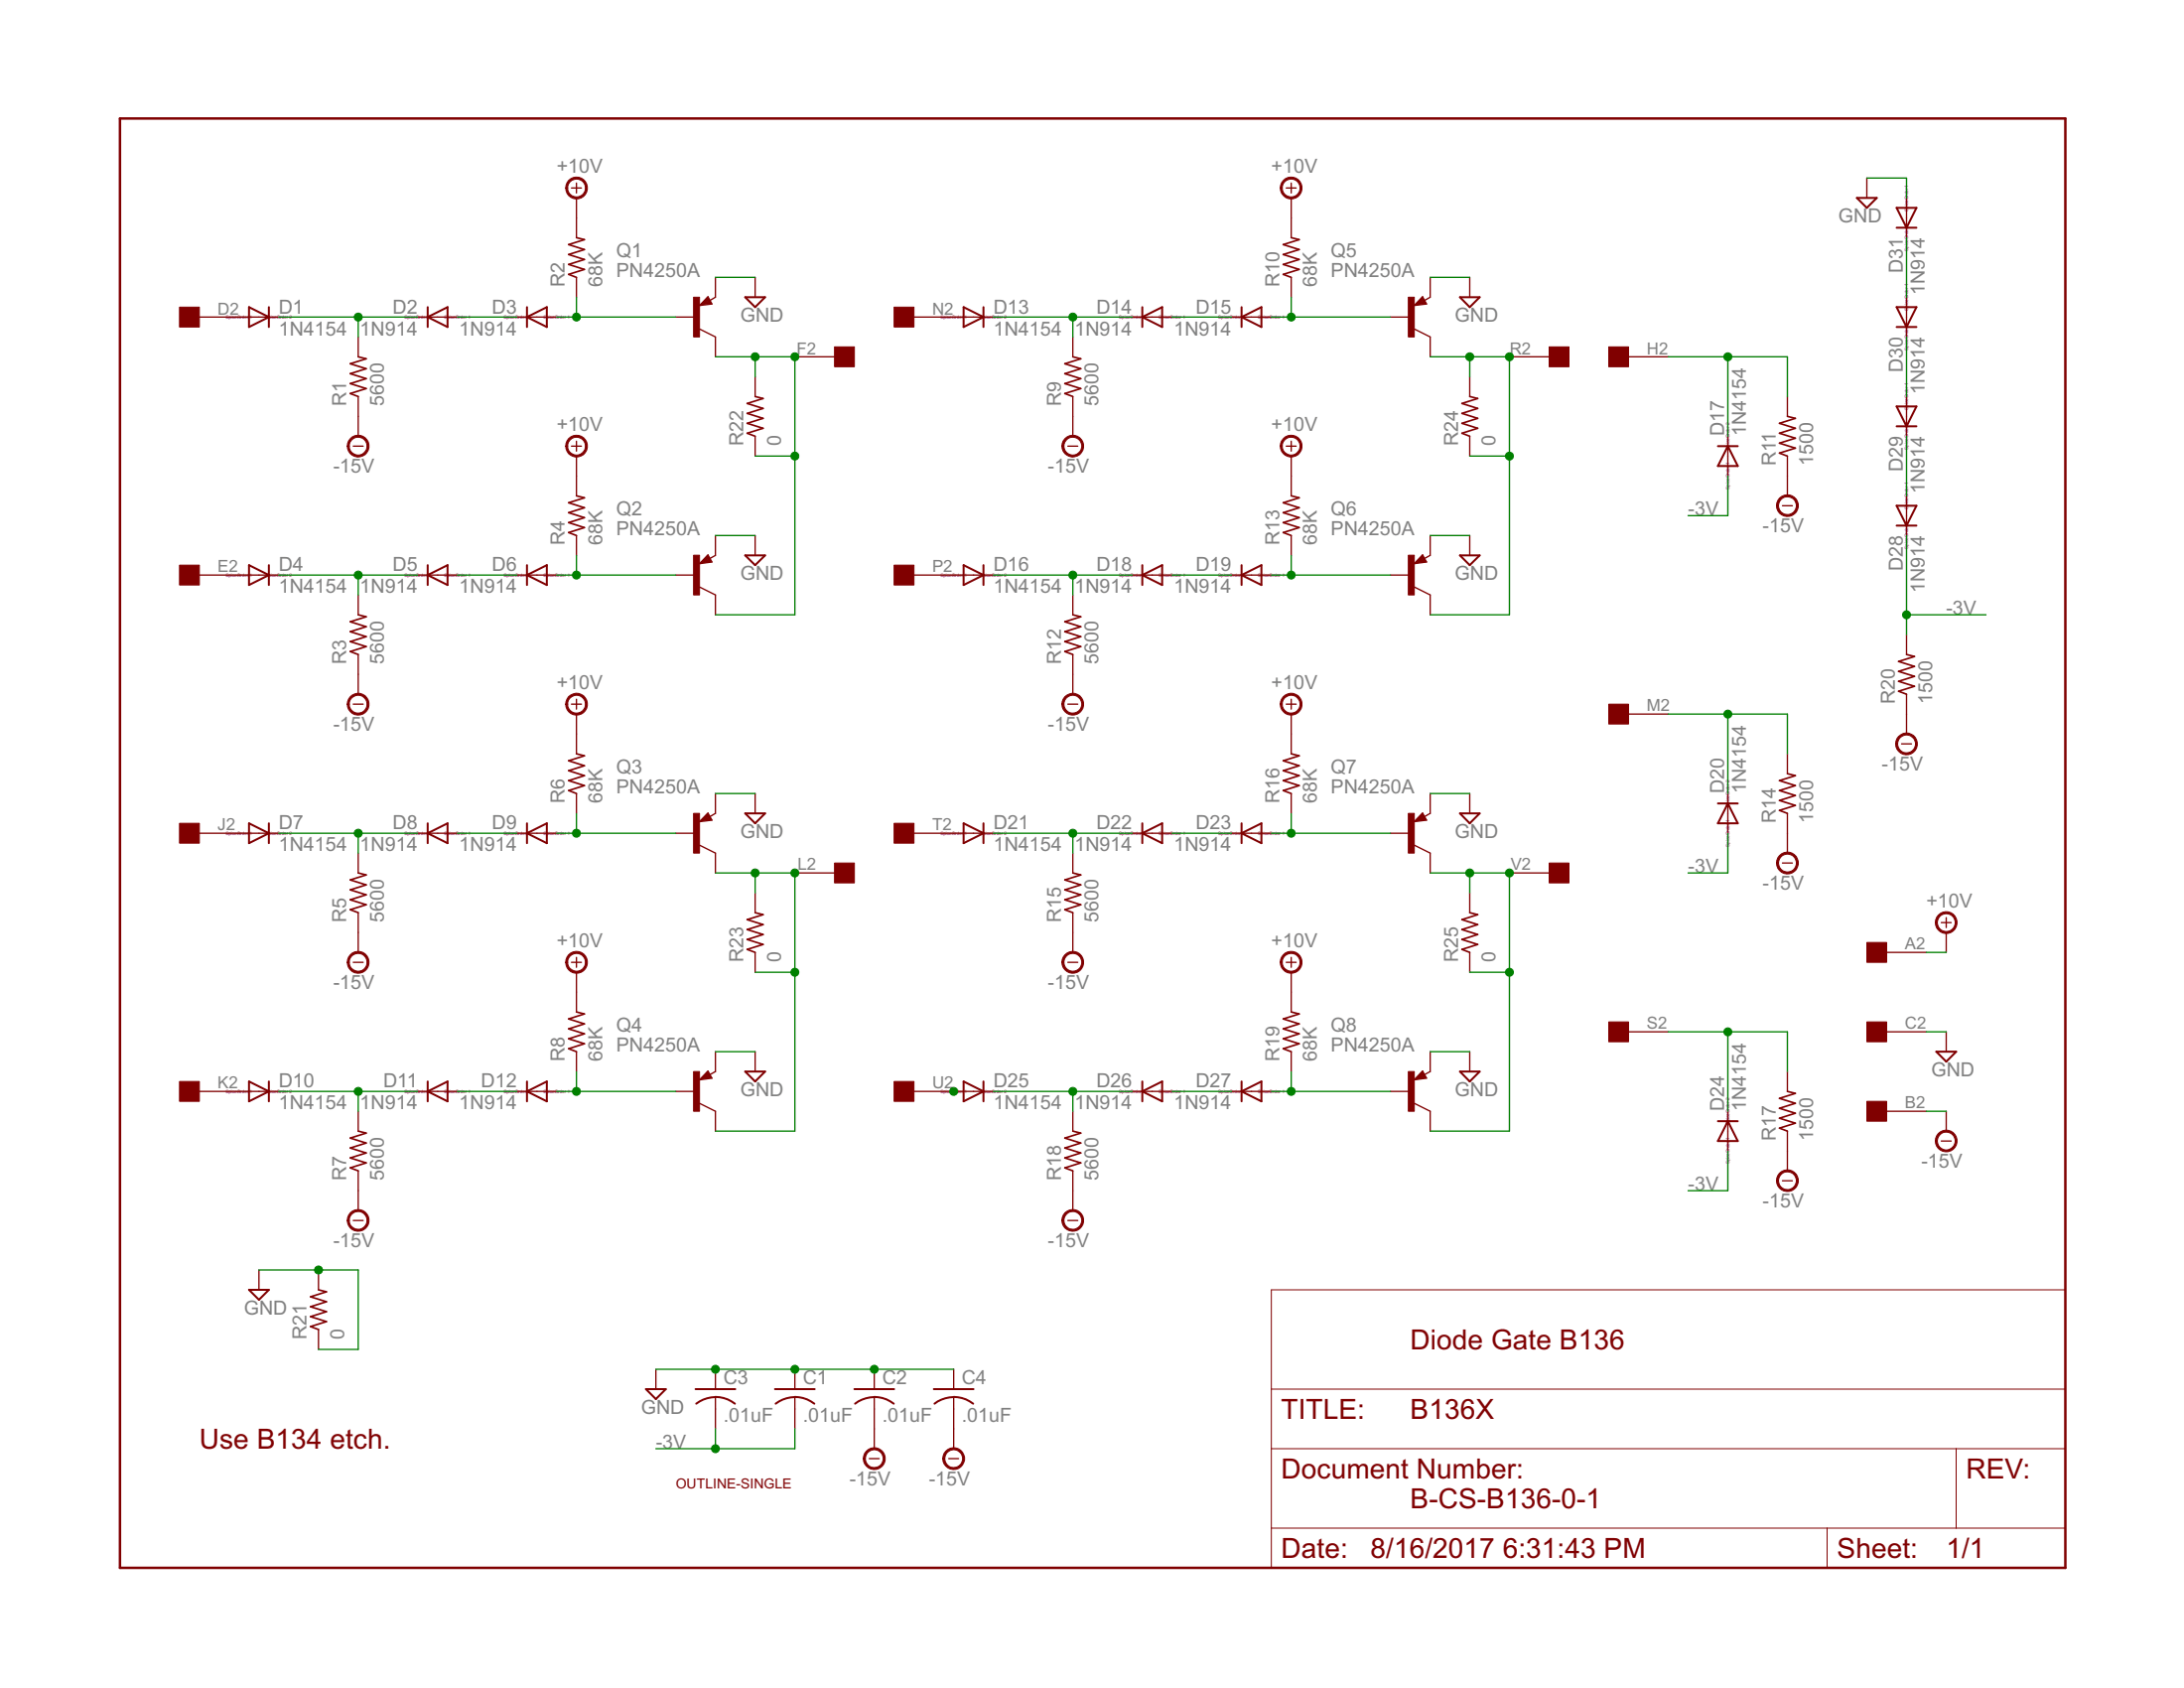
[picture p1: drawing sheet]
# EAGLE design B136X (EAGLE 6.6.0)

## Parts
C1  .01uF  C-US  [C063-025X075]
C2  .01uF  C-US  [C063-025X075]
C3  .01uF  C-US  [C063-025X075]
C4  .01uF  C-US  [C063-025X075]
D1  1N4154  DIODE-DO35-10  [DO35-10]
D2  1N914  DIODE-DO35-10  [DO35-10]
D3  1N914  DIODE-DO35-10  [DO35-10]
D4  1N4154  DIODE-DO35-10  [DO35-10]
D5  1N914  DIODE-DO35-10  [DO35-10]
D6  1N914  DIODE-DO35-10  [DO35-10]
D7  1N4154  DIODE-DO35-10  [DO35-10]
D8  1N914  DIODE-DO35-10  [DO35-10]
D9  1N914  DIODE-DO35-10  [DO35-10]
D10  1N4154  DIODE-DO35-10  [DO35-10]
D11  1N914  DIODE-DO35-10  [DO35-10]
D12  1N914  DIODE-DO35-10  [DO35-10]
D13  1N4154  DIODE-DO35-10  [DO35-10]
D14  1N914  DIODE-DO35-10  [DO35-10]
D15  1N914  DIODE-DO35-10  [DO35-10]
D16  1N4154  DIODE-DO35-10  [DO35-10]
D17  1N4154  DIODE-DO35-10  [DO35-10]
D18  1N914  DIODE-DO35-10  [DO35-10]
D19  1N914  DIODE-DO35-10  [DO35-10]
D20  1N4154  DIODE-DO35-10  [DO35-10]
D21  1N4154  DIODE-DO35-10  [DO35-10]
D22  1N914  DIODE-DO35-10  [DO35-10]
D23  1N914  DIODE-DO35-10  [DO35-10]
D24  1N4154  DIODE-DO35-10  [DO35-10]
D25  1N4154  DIODE-DO35-10  [DO35-10]
D26  1N914  DIODE-DO35-10  [DO35-10]
D27  1N914  DIODE-DO35-10  [DO35-10]
D28  1N914  DIODE-DO35-10  [DO35-10]
D29  1N914  DIODE-DO35-10  [DO35-10]
D30  1N914  DIODE-DO35-10  [DO35-10]
D31  1N914  DIODE-DO35-10  [DO35-10]
Q1  PN4250A  -PNP-TO5  [TO5]
Q2  PN4250A  -PNP-TO5  [TO5]
Q3  PN4250A  -PNP-TO5  [TO5]
Q4  PN4250A  -PNP-TO5  [TO5]
Q5  PN4250A  -PNP-TO5  [TO5]
Q6  PN4250A  -PNP-TO5  [TO5]
Q7  PN4250A  -PNP-TO5  [TO5]
Q8  PN4250A  -PNP-TO5  [TO5]
R1  5600  R-US_0207/10  [0207/10]
R2  68K  R-US_0207/10  [0207/10]
R3  5600  R-US_0207/10  [0207/10]
R4  68K  R-US_0207/10  [0207/10]
R5  5600  R-US_0207/10  [0207/10]
R6  68K  R-US_0207/10  [0207/10]
R7  5600  R-US_0207/10  [0207/10]
R8  68K  R-US_0207/10  [0207/10]
R9  5600  R-US_0207/10  [0207/10]
R10  68K  R-US_0207/10  [0207/10]
R11  1500  R-US_0207/10  [0207/10]
R12  5600  R-US_0207/10  [0207/10]
R13  68K  R-US_0207/10  [0207/10]
R14  1500  R-US_0207/10  [0207/10]
R15  5600  R-US_0207/10  [0207/10]
R16  68K  R-US_0207/10  [0207/10]
R17  1500  R-US_0207/10  [0207/10]
R18  5600  R-US_0207/10  [0207/10]
R19  68K  R-US_0207/10  [0207/10]
R20  1500  R-US_0207/10  [0207/10]
R21  0  R-US_0207/10  [0207/10]
R22  0  R-US_0207/10  [0207/10]
R23  0  R-US_0207/10  [0207/10]
R24  0  R-US_0207/10  [0207/10]
R25  0  R-US_0207/10  [0207/10]
U$1  OUTLINE-SINGLE  [SINGLE]
U$2  EDGE-1  [EDGE-CON1]

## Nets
+10V: R2.2 R4.2 R6.2 R8.2 R10.2 R13.2 R16.2 R19.2 U$2.A2
-3V [Supply]: C1.2 C3.2 D17.A D20.A D24.A D28.C R20.2
-15V: C2.2 C4.2 R1.1 R3.1 R5.1 R7.1 R9.1 R11.1 R12.1 R14.1 R15.1 R17.1 R18.1 R20.1 U$2.B2
GND [Supply]: C1.1 C2.1 C3.1 C4.1 D31.A Q1.1(E) Q2.1(E) Q3.1(E) Q4.1(E) Q5.1(E) Q6.1(E) Q7.1(E) Q8.1(E) R21.1 R21.2 U$2.C2
N$1: D4.C D5.C R3.2
N$2: D10.C D11.C R7.2
N$3: D3.A Q1.2(B) R2.1
N$4: D13.C D14.C R9.2
N$5: D1.C D2.C R1.2
N$6: D4.A U$2.E2
N$7: D13.A U$2.N2
N$8: D11.A D12.C
N$9: D5.A D6.C
N$10: D1.A U$2.D2
N$11: D14.A D15.C
N$12: D6.A Q2.2(B) R4.1
N$13: Q1.3(C) Q2.3(C) R22.1 R22.2 U$2.F2
N$14: D7.C D8.C R5.2
N$15: D2.A D3.C
N$16: D7.A U$2.J2
N$17: D17.C R11.2 U$2.H2
N$18: D15.A Q5.2(B) R10.1
N$19: D10.A U$2.K2
N$20: D20.C R14.2 U$2.M2
N$21: D8.A D9.C
N$22: D9.A Q3.2(B) R6.1
N$23: D16.C D18.C R12.2
N$24: D12.A Q4.2(B) R8.1
N$25: D24.C R17.2 U$2.S2
N$26: D30.A D31.C
N$27: D29.A D30.C
N$28: D19.A Q6.2(B) R13.1
N$29: D28.A D29.C
N$30: D18.A D19.C
N$31: D23.A Q7.2(B) R16.1
N$33: D21.C D22.C R15.2
N$34: D22.A D23.C
N$35: D27.A Q8.2(B) R19.1
N$36: D16.A U$2.P2
N$37: D21.A U$2.T2
N$38: D25.C D26.C R18.2
N$39: D26.A D27.C
N$41: Q7.3(C) Q8.3(C) R25.1 R25.2 U$2.V2
N$42: D25.A U$2.U2
N$44: Q3.3(C) Q4.3(C) R23.1 R23.2 U$2.L2
N$45: Q5.3(C) Q6.3(C) R24.1 R24.2 U$2.R2

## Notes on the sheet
- Diode Gate B136
- Use B134 etch.
- B-CS-B136-0-1
